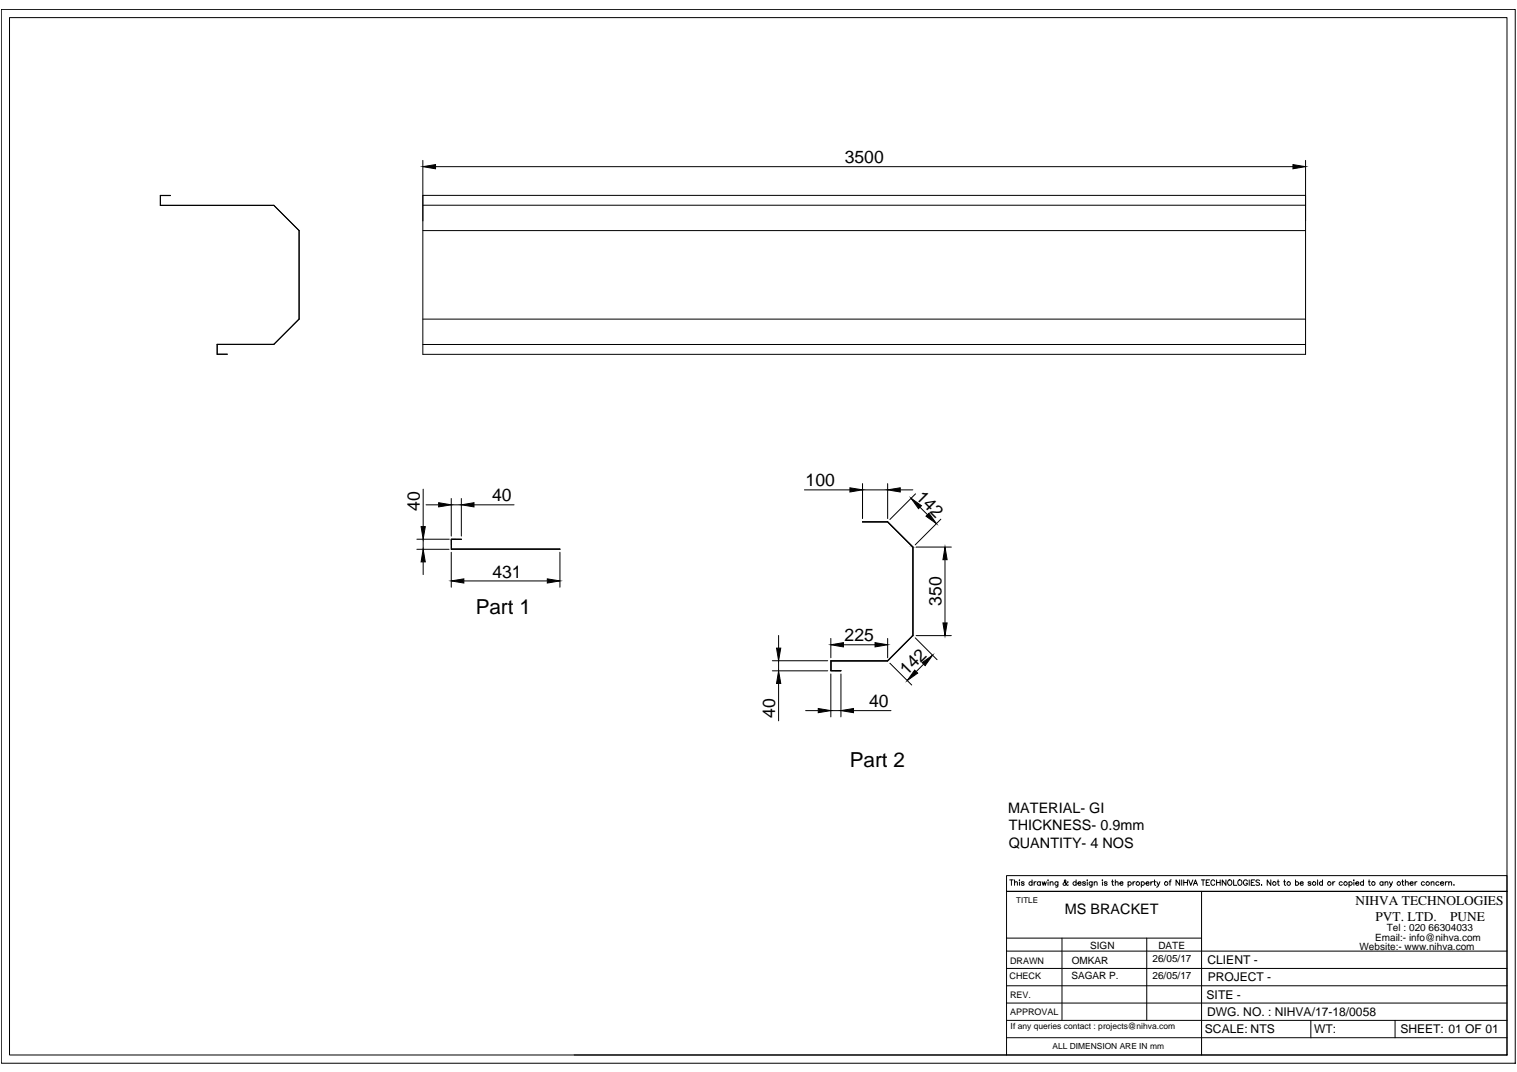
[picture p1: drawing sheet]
<svg xmlns="http://www.w3.org/2000/svg" width="841mm" height="594mm" viewBox="0 0 841 594" stroke-linecap="round" stroke-linejoin="round" font-family="sans-serif">
<!-- layer: 0 -->
<g fill="none" stroke="#000" stroke-width=".55">
<path d="M1 5h839v584h-839zM5 10h830v575h-830zM234 89v107h490v-107M241 92h476M89 114v-6h5h-5v6h63l14 14v49M234 114h490M234 108h490M234 128h490M166 177l-14 14h-32v5h6h-6M166 177l-14 14h-32M234 177h490M234 191h490"/>
<path d="M235 271v21M236 280h7M250 276v21M250 280h6M256 276v21M263 280h22M446 271h25M478 268v19M478 271h14M492 268v19M499 271h7M508 274l-15 14"/>
<path d="M231 299h18M235 299v5M250 299h6h-6v5h60h-60zM478 289h14l14 14v49l-14 14h-31v6h5h-5v-6M478 289h.1M492 289l14 14v49l-14 14M510 281l4 4M522 288l-15 14M231 304h18M235 311v7M250 306v19M310 306v19"/>
<path d="M508 303h19M524 310v35M257 322h46M432 352v7M461 354v11M468 357h17M492 354v11M507 353l13 13M508 352h19M428 366h31M428 372h31M432 366v6"/>
<path d="M432 379v20M461 373v24M466 373v24M493 368l12 12M512 368l-4 4M447 394h7M461 394h5M473 394h21M560 488h2M561 488v3M562 489h2v2M562 488v3"/>
<path d="M565 488h.1M565 489v2M568 489h-1h-1l2 1v1l-2-1M572 489a.9 .9 0 0 0-1 0 .9 .9 0 0 0 0 1 .9 .9 0 0 0 1 0M572 488v3M573 489v2M574 489h-1M577 489a1 1 0 0 0-2 0 1 1 0 0 0 0 1 1 1 0 0 0 2 0M577 489v2M578 489v2l1-2v2l1-2M581 488h.1M581 489v2"/>
<path d="M582 489h2v2M582 489v2M587 489l-1 2-1 1M587 489a1 1 0 0 0-2 0 .9 .9 0 0 0 0 1 1 1 0 0 0 2 0M592 489a1.8 1.8 0 0 1-3 1v-1l2-1h-1v1l1 2 1-1M597 489a1 1 0 0 0-2 0 1 1 0 0 0 0 1 1 1 0 0 0 2 0M597 488v3M598 489h1a1 1 0 0 0-1 0 1 1 0 0 0 0 2 1 1 0 0 0 1-1M602 489h-2l2 1-1 1-1-1M603 488h.1M603 489v2M605 489v2l-1 1"/>
<path d="M605 489a.9 .9 0 0 0-1 0 .9 .9 0 0 0 0 1 .9 .9 0 0 0 1 0M607 489h1v2M607 489v2M611 488h.1M611 489v2M614 489h-2l2 1-1 1-1-1M616 489h1M617 488v2v1M618 489h2v2M618 488v3M621 489h2a1 1 0 0 0-2 0 1 1 0 0 0 0 1 1 1 0 0 0 1 1l1-1M625 489a1 1 0 0 1 2 0 1 1 0 0 1 0 1 1 1 0 0 1-2 0"/>
<path d="M625 489v3M628 489v2M629 489h-1M633 489a.9 .9 0 0 1 1 0 .9 .9 0 0 1 0 1 .9 .9 0 0 1-1 0M633 489v3M635 489h2a1 1 0 0 0-1 0 1 1 0 0 0-1 1 1.1 1.1 0 0 0 2 1v-1M638 489v2M639 489h-1M640 489h1M640 488v2l1 1M641 489l1 2 1-2M642 491l-1 1"/>
<path d="M648 489h1M649 488v3M654 488v3l-2-3v3M655 488v3M656 488v3M656 489h2M658 488v3M659 488l1 3 1-3M662 491l1-3 1 3M662 490h1M666 488h2M666 494v91"/>
<path d="M667 488v3M669 489h1M671 488h-2v3h2M673 488a1.1 1.1 0 0 0-1 0 1.1 1.1 0 0 0-1 1 1.1 1.1 0 0 0 1 2 1.1 1.1 0 0 0 1-1M674 489h2M674 488v3M676 488v3M680 488v3l-2-3v3M684 488v3h2M692 488a1.1 1.1 0 0 0-2 0 1.1 1.1 0 0 0-1 1 1.1 1.1 0 0 0 1 2 1.4 1.4 0 0 0 2-2h-1M693 488v3M694 489h1"/>
<path d="M696 488h-2v3h2M698 488h-2l2 1v2l-2-1M699 490h.1M705 488v3l-2-3v3M708 489h1M709 488v2v1M712 489h1M712 488v2l1 1M718 489a1 1 0 0 1 2 0 1 1 0 0 1 0 1 1 1 0 0 1-2 0M718 488v3M721 489h2a1 1 0 0 0-2 0 1 1 0 0 0 0 2 1.1 1.1 0 0 0 2-1M727 489h-2l2 1-1 1-1-1"/>
<path d="M730 488v3M733 489a.9 .9 0 0 0-1 0 .9 .9 0 0 0 0 1 .9 .9 0 0 0 1 0M733 488v3M739 489v2M740 489h-1M744 489a1 1 0 0 0-1 0 1 1 0 0 0 0 1 1 1 0 0 0 1 0M748 489a1 1 0 0 1 1 0 1 1 0 0 1 0 1 1 1 0 0 1-1 0M748 489v3M750 488h.1M751 489v2M752 489h1a1 1 0 0 0-1 0 1 1 0 0 0 0 2 1 1 0 0 0 1-1M756 489a1 1 0 0 0-1 0 1 1 0 0 0 0 1 1 1 0 0 0 1 0"/>
<path d="M756 488v3M759 489h1M759 488v2l1 1M767 489a1 1 0 0 0-2 0 1 1 0 0 0 0 1 1 1 0 0 0 2 0M767 489v2M768 489h1v2M768 489v2M770 489l1 2 1-2M771 491l-1 1M777 489h1M778 488v2v1M779 489h2v2"/>
<path d="M779 488v3M782 489h1a1 1 0 0 0-1 0 1 1 0 0 0 0 1 1 1 0 0 0 0 1l1-1M784 489v2M786 489h-2M790 489a1 1 0 0 0-2 0 1 1 0 0 0 0 1 1 1 0 0 0 2 0M793 489h2v2M793 489v2M798 489a1 1 0 0 0-2 0 1 1 0 0 0 0 1 1 1 0 0 0 2 0M799 489h1a1 1 0 0 0-1 0 1 1 0 0 0 0 2 1 1 0 0 0 1-1M801 489v2M802 489h-1M803 489h2v2"/>
<path d="M803 489v2M806 490h.1M558 520h108M589 520v45M636 520v45M558 537h277M558 527h277M558 556h277M558 546h277M558 565h277M558 575h277M727 565v10"/>
<path d="M773 565v10M318 585h517M558 585v-91h277h-277v-9h277v100"/>
<circle cx="631" cy="490" r="1"/>
<circle cx="647" cy="490" r="1"/>
<circle cx="682" cy="489" r="1.4"/>
<circle cx="687" cy="489" r="1.4"/>
<circle cx="706" cy="490" r="1"/>
<circle cx="714" cy="490" r="1"/>
<circle cx="729" cy="490" r="1"/>
<circle cx="737" cy="490" r="1"/>
<circle cx="746" cy="490" r="1"/>
<circle cx="761" cy="490" r="1"/>
<circle cx="775" cy="490" r="1"/>
<circle cx="791" cy="490" r="1"/>
</g>
<g fill="#000" stroke="#000" stroke-width=".55">
<path d="M234 92l7-1v3zM717 91l7 1-7 2zM243 279l7 1-7 1zM256 280l7-1v2zM471 270l7 1-7 2zM492 271l7-1v3zM233 292h3l-1 7zM505 276l6 4-2 2zM513 286l2-2 4 6zM235 304l1 7h-3zM524 303l1 7h-2zM250 322l7-1v2z"/>
<path d="M303 321l7 1-7 1zM431 359h2l-1 7zM461 357l7-1v3zM485 356l7 1-7 2zM523 345h2l-1 7zM432 372l1 7h-2zM507 371l2 2-6 4zM511 367l6-4-4 6zM454 393l7 1-7 1zM466 394l7-1v2z"/>
</g>
<g fill="#989898" stroke="#989898" stroke-width=".55">
<path d="M250 299h6zM250 299h6z"/>
<path d="M250 299v5zM250 299v5z"/>
<path d="M250 304h60zM250 304h60z"/>
<path d="M478 289h14zM478 289h14z"/>
<path d="M492 289l14 14zM492 289l14 14z"/>
<path d="M506 303v49zM506 303v49z"/>
<path d="M492 366l14-14zM506 352l-14 14z"/>
<path d="M461 366h31zM461 366h31z"/>
<path d="M461 366v6zM461 366v6z"/>
<path d="M461 372h5zM461 372h5z"/>
</g>
<g font-size="11.5">
<text x="264" y="340">Part 1</text>
<text x="471" y="425">Part 2</text>
</g>
<g font-size="9.7">
<text x="468" y="90">3500</text>
<text x="447" y="270">100</text>
<text x="507" y="276" transform="rotate(45 507 276)">142</text>
<text x="273" y="278">40</text>
<text x="233" y="283" transform="rotate(-90 233 283)">40</text>
<text x="273" y="320">431</text>
<text x="522" y="336" transform="rotate(-90 522 336)">350</text>
<text x="468" y="355">225</text>
<text x="503" y="375" transform="rotate(-45 503 375)">142</text>
<text x="482" y="392">40</text>
<text x="430" y="398" transform="rotate(-90 430 398)">40</text>
</g>
<g font-size="8">
<text x="559" y="450">MATERIAL- GI</text>
<text x="559" y="460">THICKNESS- 0.9mm</text>
<text x="559" y="470">QUANTITY- 4 NOS</text>
<text x="590" y="507">MS BRACKET</text>
</g>
<g font-size="7.4">
<text x="751" y="502">NIHVA TECHNOLOGIES</text>
<text x="763" y="510">PVT. LTD.</text>
<text x="804" y="510">PUNE</text>
</g>
<g font-size="6.7">
<text x="669" y="534">CLIENT -</text>
<text x="670" y="544">PROJECT -</text>
<text x="669" y="553">SITE -</text>
<text x="669" y="563">DWG. NO. : NIHVA/17-18/0058</text>
<text x="668" y="573">SCALE: NTS</text>
<text x="729" y="573">WT:</text>
<text x="776" y="573">SHEET: 01 OF 01</text>
</g>
<g font-size="5.5">
<text x="769" y="516">Tel : 020 66304033</text>
<text x="762" y="521">Email:- info@nihva.com</text>
<text x="604" y="526">SIGN</text>
<text x="642" y="526">DATE</text>
<text x="754" y="527">Website:- www.nihva.com</text>
<text x="639" y="533">26/05/17</text>
<text x="594" y="534">OMKAR</text>
<text x="594" y="542">SAGAR P.</text>
<text x="639" y="543">26/05/17</text>
</g>
<g font-size="5">
<text x="560" y="534">DRAWN</text>
<text x="560" y="542">CHECK</text>
<text x="560" y="553">REV.</text>
<text x="560" y="563">APPROVAL</text>
</g>
<g font-size="4.7">
<text x="560" y="570">If any queries contact : projects@nihva.com</text>
<text x="584" y="581">ALL DIMENSION ARE IN mm</text>
</g>
<text font-size="4.4" x="563" y="501">TITLE</text>
</svg>
